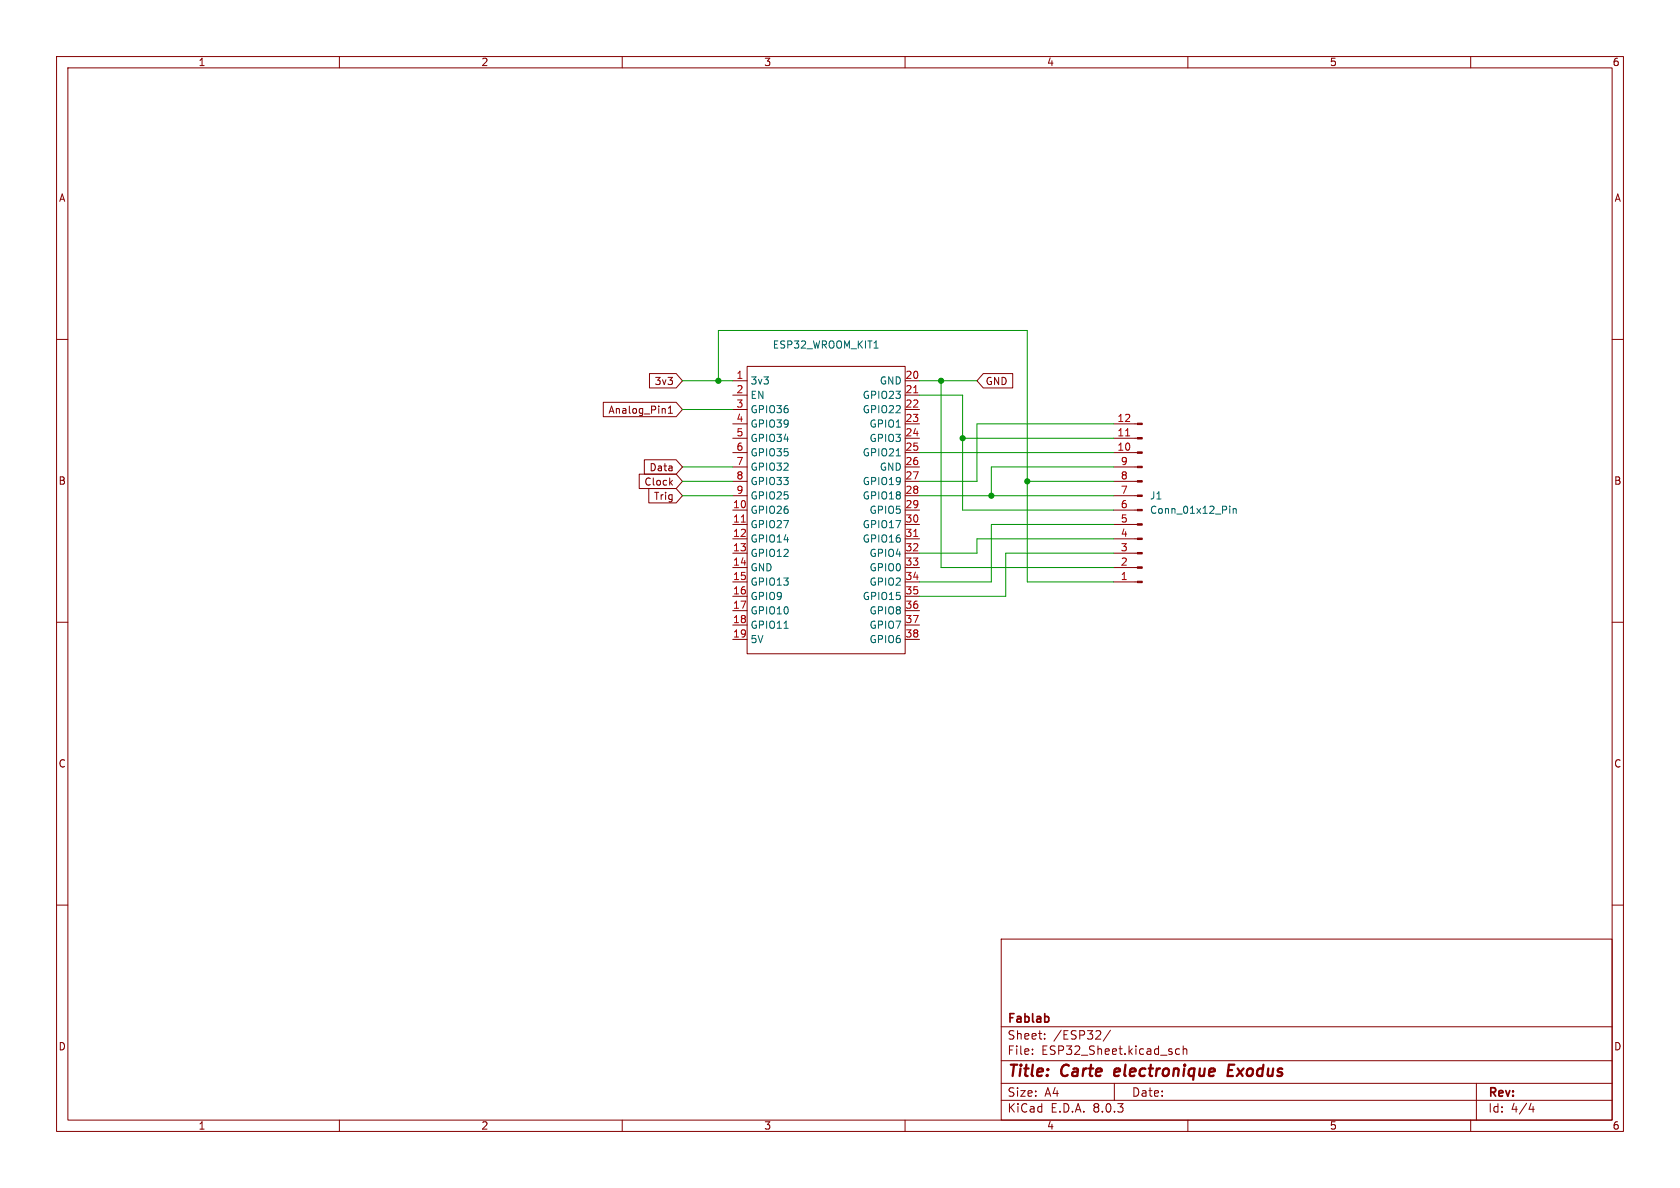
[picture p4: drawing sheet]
<svg xmlns="http://www.w3.org/2000/svg" width="297mm" height="210mm" viewBox="0 0 297 210" stroke-linecap="round" stroke-linejoin="round" font-family="sans-serif">
<g fill="none" stroke="#840000" stroke-width=".18">
<path d="M10 10h277v190h-277zM12 12h273v186h-273zM60 10v2M110 10v2M160 10v2M210 10v2M260 10v2M10 60h2M285 60h2M106.7 71.1h12.8l1.1 1.3-1.1 1.3h-12.8zM114.8 66h4.7l1.1 1.3-1.1 1.3h-4.7zM118.2 73.1h.7"/>
<path d="M118.2 72.2l.3-.4v1.3M129.5 67.3h2.6M129.5 69.9h2.6M129.5 72.4h2.6M129.5 74.9h2.6M129.5 77.5h2.6M132.1 64.8h27.9v50.8h-27.9zM160 67.3h2.6M160 69.9h2.6M160 72.4h2.6M160 74.9h2.6M160 77.5h2.6"/>
<path d="M173.8 66h5.2v2.6h-5.2l-1.1-1.3zM196.8 74.9h4.3M196.8 77.5h4.3M113 83.8h6.5l1.1 1.3-1.1 1.3h-6.5zM113.9 81.3h5.6l1.1 1.3-1.1 1.2h-5.6zM114.7 86.4h4.8l1.1 1.2-1.1 1.3h-4.8zM118.5 85.3l.4 .5M118.9 84.9l-.5 .5M129.5 90.2h2.6M129.5 92.7h2.6M129.5 95.3h2.6M129.5 97.8h2.6"/>
<path d="M129.5 80h2.6M129.5 82.6h2.6M129.5 85.1h2.6M129.5 87.6h2.6M160 90.2h2.6M160 92.7h2.6M160 95.3h2.6M160 97.8h2.6M160 80h2.6M160 82.6h2.6M160 85.1h2.6M160 87.6h2.6"/>
<path d="M196.8 90.2h4.3M196.8 92.7h4.3M196.8 95.3h4.3M196.8 97.8h4.3M196.8 80h4.3M196.8 82.6h4.3M196.8 85.1h4.3M196.8 87.6h4.3M10 110h2M129.5 100.3h2.6M129.5 102.9h2.6M129.5 105.4h2.6"/>
<path d="M129.5 108h2.6M129.5 110.5h2.6M129.5 113h2.6M160 100.3h2.6M160 102.9h2.6M160 105.4h2.6M160 108h2.6M160 110.5h2.6M160 113h2.6M196.8 100.3h4.3M196.8 102.9h4.3M285 110h2"/>
<path d="M10 160h2M285 160h2M177 166h108v32h-108zM60 198v2M110 198v2M160 198v2M177 194.5h108M177 191.5h108M177 187.5h108M177 181.5h108M182.5 186.3v.1M182.5 185.5v.1"/>
<path d="M184.7 183.6v.1M184.7 182.8v.1M196.3 182.1l-1.3 2M197 191.5v3M208.5 185.5l-.4-.1-.3 .3v.4l.2 .2h.5M209.2 185.5l.2-.1 .3 .1 .1 .9M209.2 184.9v1.5M210 198v2M260 198v2M261 191.5v6.5M270.7 195l-.4 1.1h.9M271 195.6v1"/>
</g>
<path d="M197.2 189l-.2 .9 .2 .3M198 189.4l-1 .1M217.1 189.2h.7M218.2 188.2h-.9l-.3 2h1" fill="none" stroke="#840000" stroke-width=".4"/>
<path d="M185.3 179.8v.7" fill="none" stroke="#840000" stroke-width=".3"/>
<path d="M161.5 69.4h.8M199 77.1h.7M131.1 92.3h.7M161.5 94.8h.8" fill="none" stroke="#a90000" stroke-width=".18"/>
<path d="M154.5 61.5h.7M158.4 80.6h.8M217.4 89.5v.1M217.4 89.9v.8M218 89.9v.8M218 90l.2-.1 .3 .1 .1 .7M138.6 111.1h.7" fill="none" stroke="#006464" stroke-width=".18"/>
<g fill="#840000" stroke="#840000" stroke-width=".18">
<path d="M201.1 74.8h.8v.3h-.8z"/>
<path d="M201.1 77.3h.8v.3h-.8z"/>
<path d="M201.1 79.9h.8v.2h-.8z"/>
<path d="M201.1 82.4h.8v.3h-.8z"/>
<path d="M201.1 85h.8v.2h-.8z"/>
<path d="M201.1 87.5h.8v.3h-.8z"/>
<path d="M201.1 90h.8v.3h-.8z"/>
<path d="M201.1 92.6h.8v.2h-.8z"/>
<path d="M201.1 95.1h.8v.3h-.8z"/>
<path d="M201.1 97.7h.8v.2h-.8z"/>
<path d="M201.1 100.2h.8v.3h-.8z"/>
<path d="M201.1 102.7h.8v.3h-.8z"/>
</g>
<g fill="none" stroke="#009600" stroke-width=".18">
<path d="M120.6 67.3h8.9M120.6 72.4h8.9M127 67.3v-8.9h54.6v44.5h15.2M162.6 67.3h10.1M162.6 69.9h7.6v20.3h26.6M166.4 67.3v33h30.4M170.2 77.5h26.6M196.8 74.9h-24.1v10.2h-10.1M120.6 85.1h8.9M120.6 82.6h8.9M120.6 87.6h8.9M162.6 87.6h34.2"/>
<path d="M162.6 80h34.2M181.6 85.1h15.2M196.8 82.6h-21.5v5M196.8 95.3h-24.1v2.5h-10.1M196.8 92.7h-21.5v10.2h-12.7M196.8 97.8h-19v7.6h-15.2"/>
</g>
<g fill="#009600" stroke="#009600" stroke-width=".18">
<circle cx="127" cy="67.3" r=".46"/>
<circle cx="170.2" cy="77.5" r=".46"/>
<circle cx="166.4" cy="67.3" r=".46"/>
<circle cx="181.6" cy="85.1" r=".46"/>
<circle cx="175.3" cy="87.6" r=".46"/>
</g>
<g font-size="2.8" fill="#840000">
<text x="178" y="190.9">Title:</text>
<text x="187.7" y="190.9">Carte</text>
<text x="197.9" y="190.9">electronique</text>
<text x="218.7" y="190.9">Exodus</text>
</g>
<g font-size="2.1" fill="#840000">
<text x="178" y="184">Sheet:</text>
<text x="178" y="181.2">Fablab</text>
<text x="186.2" y="184">/ESP32/</text>
<text x="178" y="186.7">File:</text>
<text x="184.1" y="186.7">ESP32_Sheet.kicad_sch</text>
<text x="178" y="196.9">KiCad</text>
<text x="178" y="194.1">Size:</text>
<text x="184.7" y="194.1">A4</text>
<text x="185.7" y="196.9">E.D.A.</text>
<text x="193.3" y="196.9">8.0.3</text>
<text x="200" y="194.1">Date:</text>
<text x="263" y="194.3">Rev:</text>
<text x="263" y="196.9">Id:</text>
<text x="267.1" y="196.9">4/4</text>
</g>
<g font-size="1.8" fill="#840000">
<text x="35" y="11.9">1</text>
<text x="85" y="11.9">2</text>
<text x="135" y="11.9">3</text>
<text x="185" y="11.9">4</text>
<text x="235" y="11.9">5</text>
<text x="285" y="11.9">6</text>
<text x="10.3" y="35.9">A</text>
<text x="285.3" y="35.9">A</text>
<text x="115.6" y="68.3">3v3</text>
<text x="174.1" y="68.3">GND</text>
<text x="107.5" y="73.3">Analog_Pin1</text>
<text x="114.7" y="83.5">Data</text>
<text x="10.3" y="85.9">B</text>
<text x="113.8" y="86">Clock</text>
<text x="115.5" y="88.6">Trig</text>
<text x="285.3" y="85.9">B</text>
<text x="10.3" y="135.9">C</text>
<text x="285.3" y="135.9">C</text>
<text x="10.3" y="185.9">D</text>
<text x="285.3" y="185.9">D</text>
<text x="35" y="199.9">1</text>
<text x="85" y="199.9">2</text>
<text x="135" y="199.9">3</text>
<text x="185" y="199.9">4</text>
<text x="235" y="199.9">5</text>
<text x="285" y="199.9">6</text>
</g>
<g font-size="1.8" fill="#006464">
<text x="136.5" y="61.8">ESP32_WROOM_KIT1</text>
<text x="132.6" y="68.2">3v3</text>
<text x="132.6" y="70.7">EN</text>
<text x="152.4" y="70.7">GPIO23</text>
<text x="155.4" y="68.2">GND</text>
<text x="132.6" y="73.3">GPIO36</text>
<text x="132.6" y="75.8">GPIO39</text>
<text x="152.4" y="73.3">GPIO22</text>
<text x="153.6" y="75.8">GPIO1</text>
<text x="132.6" y="78.3">GPIO34</text>
<text x="132.6" y="80.9">GPIO35</text>
<text x="132.6" y="83.4">GPIO32</text>
<text x="152.4" y="80.9">GPIO21</text>
<text x="153.6" y="78.3">GPIO3</text>
<text x="155.4" y="83.4">GND</text>
<text x="132.6" y="86">GPIO33</text>
<text x="132.6" y="88.5">GPIO25</text>
<text x="152.4" y="86">GPIO19</text>
<text x="152.4" y="88.5">GPIO18</text>
<text x="203.2" y="88.5">J1</text>
<text x="132.6" y="91">GPIO26</text>
<text x="132.6" y="93.6">GPIO27</text>
<text x="152.4" y="93.6">GPIO17</text>
<text x="153.6" y="91">GPIO5</text>
<text x="203.2" y="91">Conn_01x12_Pin</text>
<text x="132.6" y="96.1">GPIO14</text>
<text x="132.6" y="98.7">GPIO12</text>
<text x="132.6" y="101.2">GND</text>
<text x="152.4" y="96.1">GPIO16</text>
<text x="153.6" y="98.7">GPIO4</text>
<text x="153.6" y="101.2">GPIO0</text>
<text x="132.6" y="103.7">GPIO13</text>
<text x="132.6" y="106.3">GPIO9</text>
<text x="152.4" y="106.3">GPIO15</text>
<text x="153.6" y="103.7">GPIO2</text>
<text x="132.6" y="108.8">GPIO10</text>
<text x="132.6" y="111.4">GPIO11</text>
<text x="132.6" y="113.9">5V</text>
<text x="153.6" y="108.8">GPIO8</text>
<text x="153.6" y="111.4">GPIO7</text>
<text x="153.6" y="113.9">GPIO6</text>
</g>
<g font-size="1.8" fill="#a90000">
<text x="130.1" y="67.1">1</text>
<text x="130.1" y="69.6">2</text>
<text x="160" y="67.1">20</text>
<text x="160" y="69.6">21</text>
<text x="130.1" y="72.1">3</text>
<text x="130.1" y="74.7">4</text>
<text x="130.1" y="77.2">5</text>
<text x="160" y="72.1">22</text>
<text x="160" y="74.7">23</text>
<text x="160" y="77.2">24</text>
<text x="197.4" y="77.2">11</text>
<text x="197.4" y="74.7">12</text>
<text x="130.1" y="79.8">6</text>
<text x="130.1" y="82.3">7</text>
<text x="160" y="79.8">25</text>
<text x="160" y="82.3">26</text>
<text x="197.4" y="79.8">10</text>
<text x="198" y="82.3">9</text>
<text x="129.5" y="89.9">10</text>
<text x="130.1" y="84.8">8</text>
<text x="130.1" y="87.4">9</text>
<text x="160" y="84.8">27</text>
<text x="160" y="87.4">28</text>
<text x="160" y="89.9">29</text>
<text x="198" y="89.9">6</text>
<text x="198" y="87.4">7</text>
<text x="198" y="84.8">8</text>
<text x="129.5" y="92.5">11</text>
<text x="129.5" y="95">12</text>
<text x="160" y="92.5">30</text>
<text x="160" y="95">31</text>
<text x="198" y="95">4</text>
<text x="198" y="92.5">5</text>
<text x="129.5" y="97.5">13</text>
<text x="129.5" y="100.1">14</text>
<text x="160" y="97.5">32</text>
<text x="160" y="100.1">33</text>
<text x="198" y="100.1">2</text>
<text x="198" y="97.5">3</text>
<text x="129.5" y="102.6">15</text>
<text x="129.5" y="105.2">16</text>
<text x="129.5" y="107.7">17</text>
<text x="160" y="102.6">34</text>
<text x="160" y="105.2">35</text>
<text x="160" y="107.7">36</text>
<text x="198" y="102.6">1</text>
<text x="129.5" y="110.2">18</text>
<text x="129.5" y="112.8">19</text>
<text x="160" y="110.2">37</text>
<text x="160" y="112.8">38</text>
</g>
</svg>
